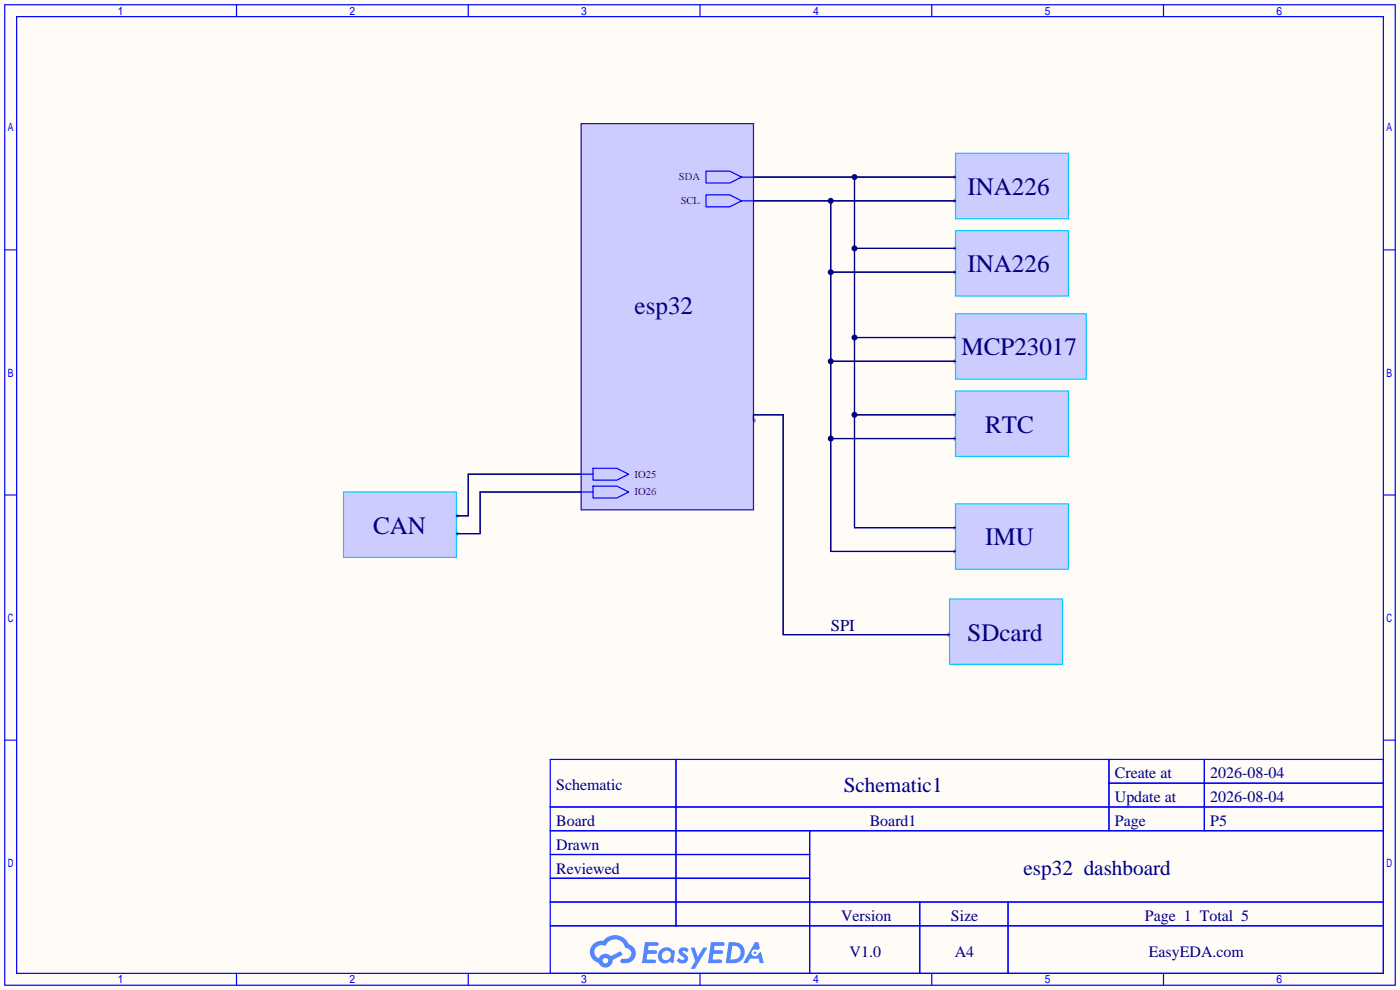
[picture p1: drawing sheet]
<svg xmlns="http://www.w3.org/2000/svg" width="299mm" height="212mm" viewBox="0 0 299 212" stroke-linecap="round" stroke-linejoin="round" font-family="sans-serif">
<path d="M0 0h299.2v211.6h-299.2z" fill="#fffcf7"/>
<g fill="#999">
<circle cx="204.2" cy="42.9" r=".51"/>
<circle cx="204.2" cy="93.7" r=".51"/>
<circle cx="204.2" cy="117.9" r=".51"/>
<circle cx="204.2" cy="77.2" r=".51"/>
<circle cx="204.2" cy="58.2" r=".51"/>
<circle cx="204.2" cy="53.1" r=".51"/>
<circle cx="204.2" cy="88.6" r=".51"/>
<circle cx="204.2" cy="112.8" r=".51"/>
<circle cx="204.2" cy="72.1" r=".51"/>
<circle cx="204.2" cy="37.8" r=".51"/>
<circle cx="161" cy="89.9" r=".51"/>
<circle cx="202.9" cy="135.6" r=".51"/>
<circle cx="97.5" cy="110.2" r=".51"/>
<circle cx="97.5" cy="114" r=".51"/>
</g>
<g fill="none" stroke="#00f" stroke-width=".25">
<path d="M1 1h297.2v209.6h-297.2zM3.6 3.6h292.1v204.4h-292.1zM50.5 1v2.6M100.1 1v2.6M149.6 1v2.6M199.1 1v2.6M248.7 1v2.6M1 53.4h2.6M295.7 53.4h2.5M1 105.8h2.6M295.7 105.8h2.5M1 158.2h2.6"/>
<path d="M295.7 158.2h2.5M117.6 162.3h178.1v45.7h-178.1zM117.6 172.5h178.1M117.6 177.5h178.1M144.5 162.3v35.6M173 177.5v30.5M237 162.3v15.2M237 167.4h58.7M257.4 162.3v15.2M117.6 182.6h55.4M117.6 192.8h178.1M117.6 187.7h55.4"/>
<path d="M117.6 197.9h178.1M196.6 192.8v15.2M215.4 192.8v15.2M50.5 208v2.6M100.1 208v2.6M149.6 208v2.6M199.1 208v2.6M248.7 208v2.6"/>
</g>
<g fill="#5487ff">
<path d="M145.3 202.7a1.3 1.3 0 0 1 1.9 .3l-.4 .6a.54 .54 0 0 0-.9-.2l.1 .2a1.34 1.34 0 0 1 .9 1.8 1.47 1.47 0 0 1-2.3-.1l.5-.6 .8 .5a.31 .31 0 0 0 .4-.3 .31 .31 0 0 0-.3-.4 1.12 1.12 0 0 1-.7-1.8z"/>
<path d="M147.6 202.5h.9l.6 2 1.2-2h.9l-2.7 4.6h-.9l1-1.7z"/>
<path d="M137.8 201.4h1.7a1.31 1.31 0 0 1 1.2 .2 .4 .4 0 0 1-.3 .5l-1.8 .1-.1 .9h1.6a.4 .4 0 0 1 .4 .4 .4 .4 0 0 1-.5 .4h-1.6l-.2 1.2h1.4a.46 .46 0 0 1 .5 0 .46 .46 0 0 1 .1 .5l-.4 .2h-2.6z"/>
<path d="M151.9 201.4h1.7a1.32 1.32 0 0 1 1.2 .2 .39 .39 0 0 1-.3 .5l-1.8 .1-.1 .9h1.6a.4 .4 0 0 1 .4 .4 .4 .4 0 0 1-.4 .4h-1.7l-.2 1.2h1.4a.46 .46 0 0 1 .5 0 .46 .46 0 0 1 .1 .5l-.4 .2h-2.6z"/>
<path d="M161.3 201.4h.8l.3 1.3-.6 .4a.75 .75 0 0 0-1.1 .3 .75 .75 0 0 0 .5 1 .75 .75 0 0 0 .9-.7l.5-.2 .6 2.3h-.8l-.3-.9h-1.8l-.5 .9h-1z"/>
<path d="M155.7 201.4l-.6 4.4h1.5a2.27 2.27 0 0 0 2.6-2.2 2.27 2.27 0 0 0-2.7-2.2zM156.5 202.1a1.5 1.5 0 0 1 1.8 1.6 1.5 1.5 0 0 1-1.9 1.4h-.3z"/>
<path d="M141.2 203a1.6 1.6 0 0 0-.3 2.3 1.6 1.6 0 0 0 2.3 .2l.7 .3 .3-2.4-.1-.3-.5-.1a1.58 1.58 0 0 0-2.4 0zM141.8 203.5a.98 .98 0 0 1 1.6 .4 .98 .98 0 0 1-1.1 1.3 .94 .94 0 0 1-.9-.7 .94 .94 0 0 1 .4-1z"/>
<path d="M126.8 201.8a2.37 2.37 0 0 0 1.1 4 1.54 1.54 0 0 0 1.8 1 1.54 1.54 0 0 0 1.2-1.6l2.2-1.1-.5-.8-2 1a1.57 1.57 0 0 0-2.7 .5 1.5 1.5 0 0 1-.7-2.1 1.5 1.5 0 0 1 2.2-.5 2.23 2.23 0 0 1 2.3-1.4 2.23 2.23 0 0 1 2 1.8 1.16 1.16 0 0 1 1.2 1.1 1.16 1.16 0 0 1-1.1 1.2h-.7a.47 .47 0 0 0-.5 .4 .47 .47 0 0 0 .4 .5 2.17 2.17 0 0 0 2.5-.9 2.17 2.17 0 0 0-.3-2.7l-.8-.4a3.2 3.2 0 0 0-5.5-.7l-1.1 .1zM128.8 205.3a.6 .6 0 0 1 1.2 0 .6 .6 0 0 1-1.2 0z"/>
<circle cx="161.4" cy="203.6" r=".28"/>
</g>
<path d="M124.2 26.4h36.8v82.6h-36.8z" fill="#ccf" stroke="#309" stroke-width=".25"/>
<g fill="#ccf" stroke="#0cf" stroke-width=".25">
<path d="M204.2 107.7h24.1v14h-24.1z"/>
<path d="M204.2 83.6h24.1v13.9h-24.1z"/>
<path d="M204.2 67.1h28v13.9h-28z"/>
<path d="M204.2 49.3h24.1v13.9h-24.1z"/>
<path d="M204.2 32.8h24.1v13.9h-24.1z"/>
</g>
<path d="M150.9 36.6h5.1l2.5 1.2-2.5 1.3h-5.1zM158.5 37.8h2.5M150.9 41.7h5.1l2.5 1.2-2.5 1.3h-5.1zM158.5 42.9h2.5" fill="none" stroke="#00f" stroke-width=".25"/>
<path d="M161 37.8h43.2M182.6 37.8v75h21.6M161 42.9h43.2M177.5 42.9v75h26.7M177.5 58.2h26.7M182.6 53.1h21.6M177.5 77.2h26.7M182.6 72.1h21.6M177.5 93.7h26.7M182.6 88.6h21.6" fill="none" stroke="#000080" stroke-width=".25"/>
<path d="M202.9 128h24.2v14h-24.2z" fill="#ccf" stroke="#0cf" stroke-width=".25"/>
<path d="M161 89.9v-1.3h6.4v47h35.5" fill="none" stroke="#000080" stroke-width=".25"/>
<path d="M73.4 105.2h24.1v13.9h-24.1z" fill="#ccf" stroke="#0cf" stroke-width=".25"/>
<path d="M124.2 101.3h-24.1v8.9h-2.6M124.2 105.2h-21.6v8.8h-5.1" fill="none" stroke="#000080" stroke-width=".25"/>
<path d="M124.2 101.3h2.5M124.2 105.2h2.5M126.7 100.1h5.1l2.6 1.2-2.6 1.3h-5.1zM126.7 103.9h5.1l2.6 1.3-2.6 1.2h-5.1z" fill="none" stroke="#00f" stroke-width=".25"/>
<g fill="#000080">
<circle cx="177.5" cy="42.9" r=".63"/>
<circle cx="177.5" cy="58.2" r=".63"/>
<circle cx="177.5" cy="77.2" r=".63"/>
<circle cx="177.5" cy="93.7" r=".63"/>
<circle cx="182.6" cy="37.8" r=".63"/>
<circle cx="182.6" cy="53.1" r=".63"/>
<circle cx="182.6" cy="72.1" r=".63"/>
<circle cx="182.6" cy="88.6" r=".63"/>
</g>
<g font-size="5.4" fill="#000080">
<text x="206.8" y="41.6">INA226</text>
<text x="206.8" y="58.2">INA226</text>
<text x="135.6" y="67">esp32</text>
<text x="205.5" y="75.9">MCP23017</text>
<text x="210.6" y="92.4">RTC</text>
<text x="79.8" y="114">CAN</text>
<text x="210.6" y="116.6">IMU</text>
<text x="206.8" y="136.9">SDcard</text>
</g>
<g font-size="4.5" fill="#000080">
<text x="180.3" y="169.2">Schematic1</text>
<text x="218.8" y="187">esp32 dashboard</text>
</g>
<text font-size="3.6" fill="#000080" x="177.5" y="134.8">SPI</text>
<g font-size="3.4" fill="#000080">
<text x="238.3" y="166.4">Create at</text>
<text x="258.7" y="166.4">2026-08-04</text>
<text x="118.9" y="168.9">Schematic</text>
<text x="238.3" y="171.4">Update at</text>
<text x="258.7" y="171.4">2026-08-04</text>
<text x="118.9" y="176.5">Board</text>
<text x="185.9" y="176.5">Board1</text>
<text x="238.3" y="176.5">Page</text>
<text x="258.7" y="176.5">P5</text>
<text x="118.9" y="181.6">Drawn</text>
<text x="118.9" y="186.7">Reviewed</text>
<text x="179.8" y="196.8">Version</text>
<text x="203.2" y="196.8">Size</text>
<text x="244.7" y="196.8">Page 1 Total 5</text>
<text x="181.6" y="204.5">V1.0</text>
<text x="204.1" y="204.5">A4</text>
<text x="245.5" y="204.5">EasyEDA.com</text>
</g>
<g font-size="2.3" fill="#800000">
<text x="145.1" y="38.6">SDA</text>
<text x="145.5" y="43.7">SCL</text>
<text x="135.6" y="102.1">IO25</text>
<text x="135.6" y="105.9">IO26</text>
</g>
</svg>
